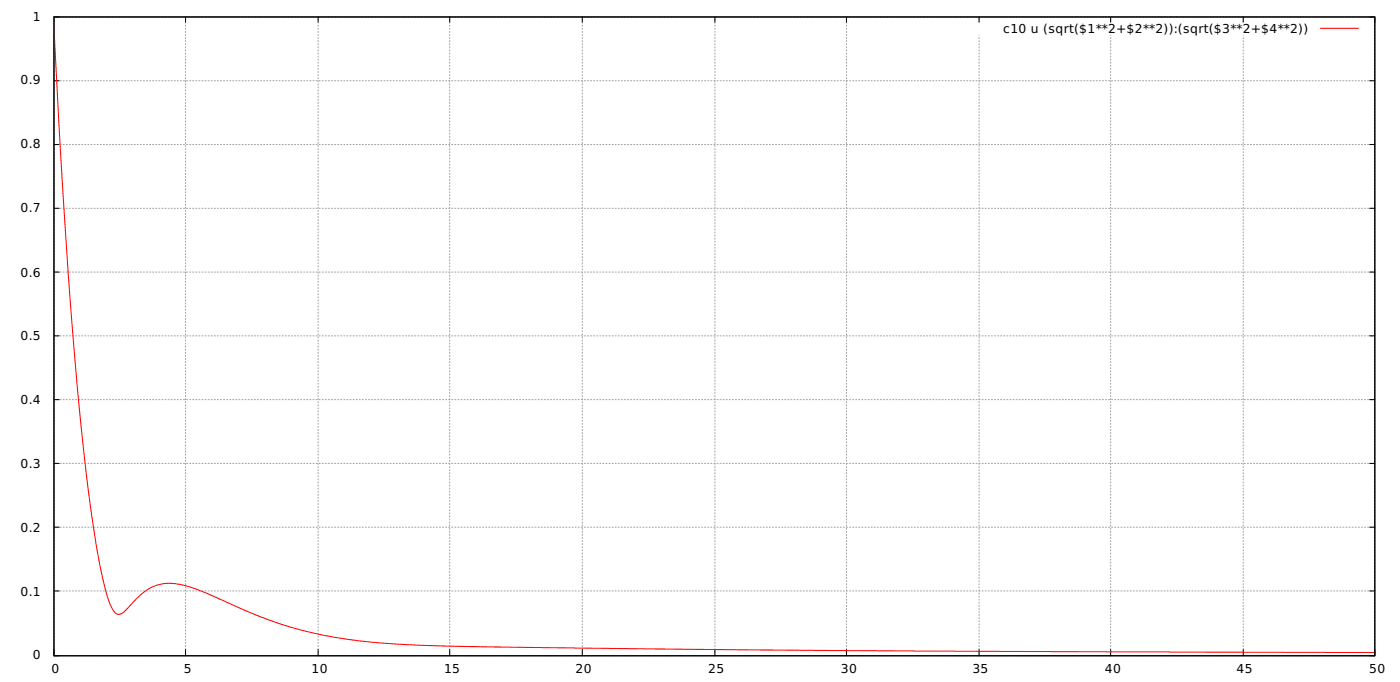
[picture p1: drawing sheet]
<svg xmlns="http://www.w3.org/2000/svg" width="480mm" height="234mm" viewBox="0 0 480 234" stroke-linecap="round" stroke-linejoin="round" font-family="sans-serif">
<g fill="none" stroke="#a0a0a4" stroke-width=".35" stroke-dasharray=".4 .7">
<path d="M18.5 5.8h453.3M336 7.6v-1.8M381.2 7.6v-1.8M426.7 7.6v-1.8M18.5 27.7h453.3M18.5 49.6h453.3M18.5 71.4h453.3M18.5 93.3h453.3M18.5 115.2h453.3M18.5 137.1h453.3M18.5 158.9h453.3M18.5 180.8h453.3"/>
<path d="M18.5 202.7h453.3M18.5 224.9h453.3M18.5 224.9v-219.1M63.7 224.9v-219.1M109.2 224.9v-219.1M154.3 224.9v-219.1M199.8 224.9v-219.1M245.4 224.9v-219.1M290.5 224.9v-219.1M336 224.9v-212.7M381.2 224.9v-212.7M426.7 224.9v-212.7"/>
<path d="M471.8 224.9v-219.1"/>
</g>
<g fill="none" stroke="#000" stroke-width=".35">
<path d="M18.5 5.8h453.3v219.1h-453.3zM20.3 5.8h-1.8v1.8M63.7 5.8v1.8M109.2 5.8v1.8M154.3 5.8v1.8M199.8 5.8v1.8M245.4 5.8v1.8M290.5 5.8v1.8M336 5.8v1.8M381.2 5.8v1.8M426.7 5.8v1.8M470.1 5.8h1.7v1.8"/>
<path d="M18.5 27.7h1.8M470.1 27.7h1.7M18.5 49.6h1.8M470.1 49.6h1.7M18.5 71.4h1.8M470.1 71.4h1.7M18.5 93.3h1.8M470.1 93.3h1.7M18.5 115.2h1.8M470.1 115.2h1.7M18.5 137.1h1.8M470.1 137.1h1.7"/>
<path d="M18.5 158.9h1.8M470.1 158.9h1.7M18.5 180.8h1.8M470.1 180.8h1.7M18.5 202.7h1.8M470.1 202.7h1.7M18.5 222.8v2.1h1.8M63.7 222.8v2.1M109.2 222.8v2.1M154.3 222.8v2.1M199.8 222.8v2.1M245.4 222.8v2.1"/>
<path d="M290.5 222.8v2.1M336 222.8v2.1M381.2 222.8v2.1M426.7 222.8v2.1M471.8 222.8v2.1h-1.7"/>
</g>
<path d="M18.3 5.7l1 18.3a2078.1 2078.1 0 0 0 10.8 142.8l3.7 24.3a70.3 70.3 0 0 0 5 18.1 2.22 2.22 0 0 0 1.9 1.5 2.22 2.22 0 0 0 2.1-1.1l.9-.9a23.8 23.8 0 0 1 10-8 22.4 22.4 0 0 1 15 1.9l20.4 8.8 6.8 2.5 8.2 2.4 6.8 1.5 9 1.6 10 1.1 9.6 .6 30.4 .8 91.2 1 210.9 .9M453.1 9.7h13.1" fill="none" stroke="#f00" stroke-width=".35"/>
<g font-size="4.2">
<text x="11.3" y="7.1">1</text>
<text x="344.3" y="11.3">c10 u (sqrt($1**2+$2**2)):(sqrt($3**2+$4**2))</text>
<text x="7.1" y="28.9">0.9</text>
<text x="7.1" y="50.8">0.8</text>
<text x="7.1" y="72.7">0.7</text>
<text x="7.1" y="94.9">0.6</text>
<text x="7.1" y="116.8">0.5</text>
<text x="7.1" y="138.6">0.4</text>
<text x="7.1" y="160.5">0.3</text>
<text x="7.1" y="182.4">0.2</text>
<text x="7.1" y="204.3">0.1</text>
<text x="11.3" y="226.1">0</text>
<text x="17.6" y="230.7">0</text>
<text x="63.1" y="230.7">5</text>
<text x="106.9" y="230.7">10</text>
<text x="152.4" y="230.7">15</text>
<text x="197.6" y="230.7">20</text>
<text x="243.1" y="230.7">25</text>
<text x="288.6" y="230.7">30</text>
<text x="333.7" y="230.7">35</text>
<text x="379.2" y="230.7">40</text>
<text x="424.4" y="230.7">45</text>
<text x="469.9" y="230.7">50</text>
</g>
</svg>
